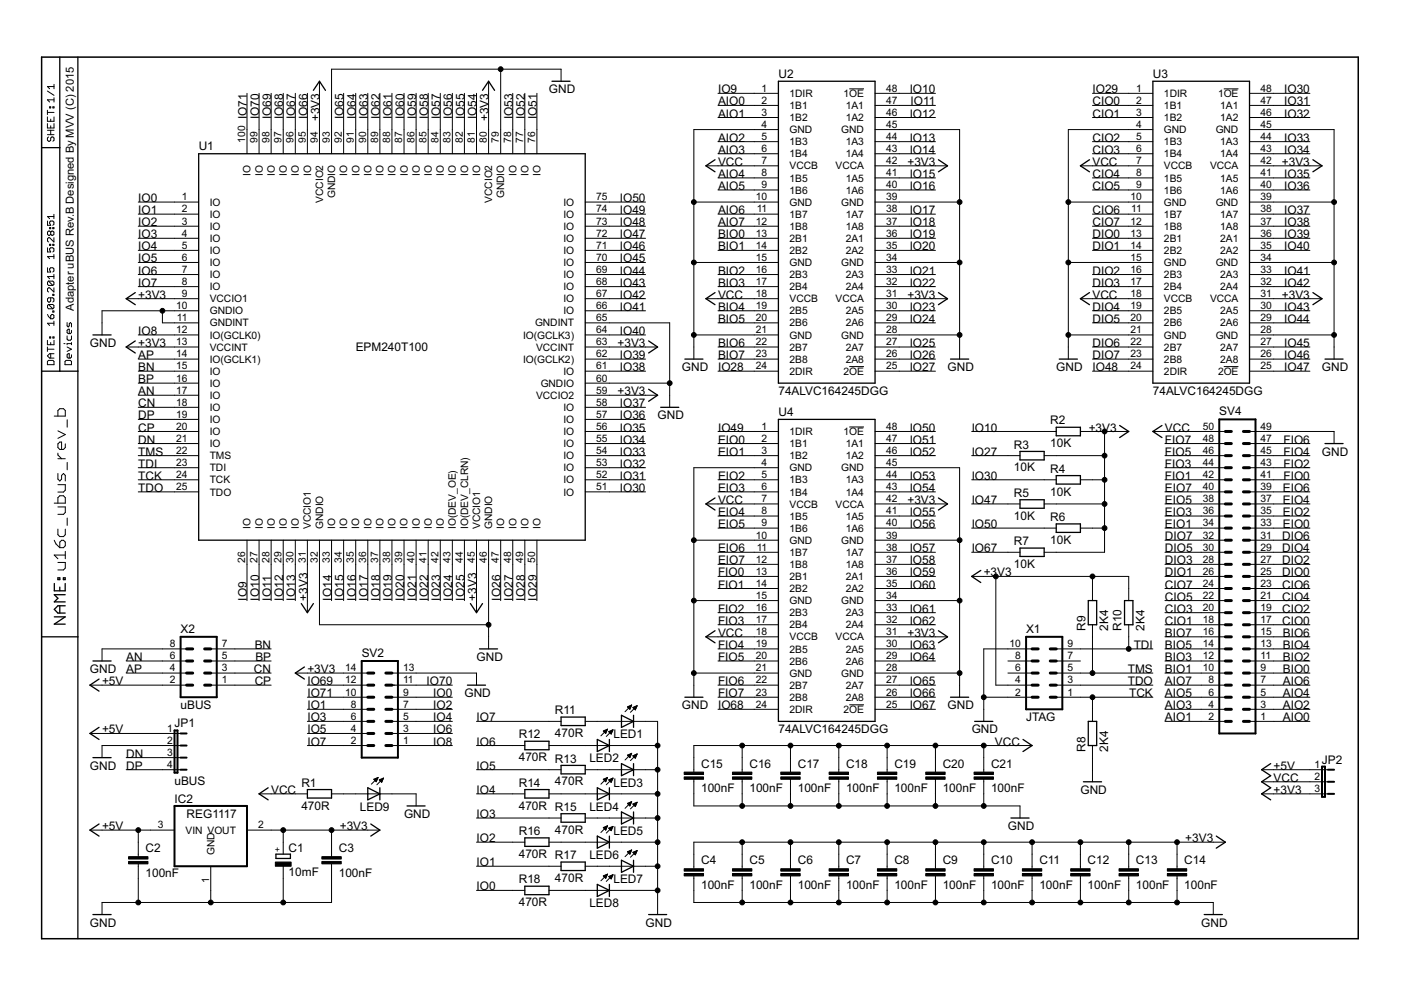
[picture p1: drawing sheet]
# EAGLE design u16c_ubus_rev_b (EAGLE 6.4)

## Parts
C1  10mF  CPOL-EUCT6032  [CT6032]
C2  100nF  C-EUC0805  [C0805]
C3  100nF  C-EUC0805  [C0805]
C4  100nF  C-EUC0805  [C0805]
C5  100nF  C-EUC0805  [C0805]
C6  100nF  C-EUC0805  [C0805]
C7  100nF  C-EUC0805  [C0805]
C8  100nF  C-EUC0805  [C0805]
C9  100nF  C-EUC0805  [C0805]
C10  100nF  C-EUC0805  [C0805]
C11  100nF  C-EUC0805  [C0805]
C12  100nF  C-EUC0805  [C0805]
C13  100nF  C-EUC0805  [C0805]
C14  100nF  C-EUC0805  [C0805]
C15  100nF  C-EUC0805  [C0805]
C16  100nF  C-EUC0805  [C0805]
C17  100nF  C-EUC0805  [C0805]
C18  100nF  C-EUC0805  [C0805]
C19  100nF  C-EUC0805  [C0805]
C20  100nF  C-EUC0805  [C0805]
C21  100nF  C-EUC0805  [C0805]
IC2  REG1117  [SOT223]
JP1  uBUS  JP4E  [JP4]
JP2  JP2E  [JP2]
LED1  LEDCHIPLED_0805  [CHIPLED_0805]
LED2  LEDCHIPLED_0805  [CHIPLED_0805]
LED3  LEDCHIPLED_0805  [CHIPLED_0805]
LED4  LEDCHIPLED_0805  [CHIPLED_0805]
LED5  LEDCHIPLED_0805  [CHIPLED_0805]
LED6  LEDCHIPLED_0805  [CHIPLED_0805]
LED7  LEDCHIPLED_0805  [CHIPLED_0805]
LED8  LEDCHIPLED_0805  [CHIPLED_0805]
LED9  LEDCHIPLED_0805  [CHIPLED_0805]
R1  470R  R-EU_R0805  [R0805]
R2  10K  R-EU_R0805  [R0805]
R3  10K  R-EU_R0805  [R0805]
R4  10K  R-EU_R0805  [R0805]
R5  10K  R-EU_R0805  [R0805]
R6  10K  R-EU_R0805  [R0805]
R7  10K  R-EU_R0805  [R0805]
R8  2K4  R-EU_R0805  [R0805]
R9  2K4  R-EU_R0805  [R0805]
R10  2K4  R-EU_R0805  [R0805]
R11  470R  R-EU_R0805  [R0805]
R12  470R  R-EU_R0805  [R0805]
R13  470R  R-EU_R0805  [R0805]
R14  470R  R-EU_R0805  [R0805]
R15  470R  R-EU_R0805  [R0805]
R16  470R  R-EU_R0805  [R0805]
R17  470R  R-EU_R0805  [R0805]
R18  470R  R-EU_R0805  [R0805]
SV2  ML14  [ML14]
SV4  ML50  [ML50]
U1  EPM240T100  [TQFP100]
U2  74ALVC164245DGG  [TSSOP48DGG]
U3  74ALVC164245DGG  [TSSOP48DGG]
U4  74ALVC164245DGG  [TSSOP48DGG]
X1  JTAG  ML10  [ML10]
X2  uBUS  MA04-2  [MA04-2]

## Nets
+3V3: C1.+ C3.1 C4.1 C5.1 C6.1 C7.1 C8.1 C9.1 C10.1 C11.1 C12.1 C13.1 C14.1 IC2.2(VOUT) JP2.3 R2.2 R3.2 R4.2 R5.2 R6.2 R7.2 R9.2 R10.2 SV2.14 U1.9(VCCIO1) U1.13(VCCINT) U1.31(VCCIO1) U1.45(VCCIO1) U1.59(VCCIO2) U1.63(VCCINT) U1.80(VCCIO2) U1.94(VCCIO2) U2.31(VCCA) U2.42(VCCA) U3.31(VCCA) U3.42(VCCA) U4.31(VCCA) U4.42(VCCA) X1.4
+5V: C2.1 IC2.3(VIN) JP1.1 JP2.1 X2.2
AIO0: SV4.1 U2.2(1B1)
AIO1: SV4.2 U2.3(1B2)
AIO2: SV4.3 U2.5(1B3)
AIO3: SV4.4 U2.6(1B4)
AIO4: SV4.5 U2.8(1B5)
AIO5: SV4.6 U2.9(1B6)
AIO6: SV4.7 U2.11(1B7)
AIO7: SV4.8 U2.12(1B8)
AN: U1.17(IO) X2.6
AP: U1.14(IO(GCLK1)) X2.4
BIO0: SV4.9 U2.13(2B1)
BIO1: SV4.10 U2.14(2B2)
BIO2: SV4.11 U2.16(2B3)
BIO3: SV4.12 U2.17(2B4)
BIO4: SV4.13 U2.19(2B5)
BIO5: SV4.14 U2.20(2B6)
BIO6: SV4.15 U2.22(2B7)
BIO7: SV4.16 U2.23(2B8)
BN: U1.15(IO) X2.7
BP: U1.16(IO) X2.5
CIO0: SV4.17 U3.2(1B1)
CIO1: SV4.18 U3.3(1B2)
CIO2: SV4.19 U3.5(1B3)
CIO3: SV4.20 U3.6(1B4)
CIO4: SV4.21 U3.8(1B5)
CIO5: SV4.22 U3.9(1B6)
CIO6: SV4.23 U3.11(1B7)
CIO7: SV4.24 U3.12(1B8)
CN: U1.18(IO) X2.3
CP: U1.20(IO) X2.1
DIO0: SV4.25 U3.13(2B1)
DIO1: SV4.26 U3.14(2B2)
DIO2: SV4.27 U3.16(2B3)
DIO3: SV4.28 U3.17(2B4)
DIO4: SV4.29 U3.19(2B5)
DIO5: SV4.30 U3.20(2B6)
DIO6: SV4.31 U3.22(2B7)
DIO7: SV4.32 U3.23(2B8)
DN: JP1.3 U1.21(IO)
DP: JP1.4 U1.19(IO)
EIO0: SV4.33 U4.2(1B1)
EIO1: SV4.34 U4.3(1B2)
EIO2: SV4.35 U4.5(1B3)
EIO3: SV4.36 U4.6(1B4)
EIO4: SV4.37 U4.8(1B5)
EIO5: SV4.38 U4.9(1B6)
EIO6: SV4.39 U4.11(1B7)
EIO7: SV4.40 U4.12(1B8)
FIO0: SV4.41 U4.13(2B1)
FIO1: SV4.42 U4.14(2B2)
FIO2: SV4.43 U4.16(2B3)
FIO3: SV4.44 U4.17(2B4)
FIO4: SV4.45 U4.19(2B5)
FIO5: SV4.46 U4.20(2B6)
FIO6: SV4.47 U4.22(2B7)
FIO7: SV4.48 U4.23(2B8)
GND: C1.- C2.2 C3.2 C4.2 C5.2 C6.2 C7.2 C8.2 C9.2 C10.2 C11.2 C12.2 C13.2 C14.2 C15.2 C16.2 C17.2 C18.2 C19.2 C20.2 C21.2 IC2.1(GND) JP1.2 LED1.C LED2.C LED3.C LED4.C LED5.C LED6.C LED7.C LED8.C LED9.C R8.1 SV2.13 SV4.49 U1.10(GNDIO) U1.11(GNDINT) U1.32(GNDIO) U1.46(GNDIO) U1.60(GNDIO) U1.65(GNDINT) U1.79(GNDIO) U1.93(GNDIO) U2.4(GND) U2.10(GND) U2.15(GND) U2.21(GND) U2.28(GND) U2.34(GND) U2.39(GND) U2.45(GND) U3.4(GND) U3.10(GND) U3.15(GND) U3.21(GND) U3.28(GND) U3.34(GND) U3.39(GND) U3.45(GND) U4.4(GND) U4.10(GND) U4.15(GND) U4.21(GND) U4.28(GND) U4.34(GND) U4.39(GND) U4.45(GND) X1.2 X1.10 X2.8
IO0: R18.1 SV2.9 U1.1(IO)
IO1: R17.1 SV2.8 U1.2(IO)
IO2: R16.1 SV2.7 U1.3(IO)
IO3: R15.1 SV2.6 U1.4(IO)
IO4: R14.1 SV2.5 U1.5(IO)
IO5: R13.1 SV2.4 U1.6(IO)
IO6: R12.1 SV2.3 U1.7(IO)
IO7: R11.1 SV2.2 U1.8(IO)
IO8: SV2.1 U1.12(IO(GCLK0))
IO9: U1.26(IO) U2.1(1DIR)
IO10: R2.1 U1.27(IO) U2.48(1!OE)
IO11: U1.28(IO) U2.47(1A1)
IO12: U1.29(IO) U2.46(1A2)
IO13: U1.30(IO) U2.44(1A3)
IO14: U1.33(IO) U2.43(1A4)
IO15: U1.34(IO) U2.41(1A5)
IO16: U1.35(IO) U2.40(1A6)
IO17: U1.36(IO) U2.38(1A7)
IO18: U1.37(IO) U2.37(1A8)
IO19: U1.38(IO) U2.36(2A1)
IO20: U1.39(IO) U2.35(2A2)
IO21: U1.40(IO) U2.33(2A3)
IO22: U1.41(IO) U2.32(2A4)
IO23: U1.42(IO) U2.30(2A5)
IO24: U1.43(IO(DEV_OE)) U2.29(2A6)
IO25: U1.44(IO(DEV_CLRN)) U2.27(2A7)
IO26: U1.47(IO) U2.26(2A8)
IO27: R3.1 U1.48(IO) U2.25(2!OE)
IO28: U1.49(IO) U2.24(2DIR)
IO29: U1.50(IO) U3.1(1DIR)
IO30: R4.1 U1.51(IO) U3.48(1!OE)
IO31: U1.52(IO) U3.47(1A1)
IO32: U1.53(IO) U3.46(1A2)
IO33: U1.54(IO) U3.44(1A3)
IO34: U1.55(IO) U3.43(1A4)
IO35: U1.56(IO) U3.41(1A5)
IO36: U1.57(IO) U3.40(1A6)
IO37: U1.58(IO) U3.38(1A7)
IO38: U1.61(IO) U3.37(1A8)
IO39: U1.62(IO(GCLK2)) U3.36(2A1)
IO40: U1.64(IO(GCLK3)) U3.35(2A2)
IO41: U1.66(IO) U3.33(2A3)
IO42: U1.67(IO) U3.32(2A4)
IO43: U1.68(IO) U3.30(2A5)
IO44: U1.69(IO) U3.29(2A6)
IO45: U1.70(IO) U3.27(2A7)
IO46: U1.71(IO) U3.26(2A8)
IO47: R5.1 U1.72(IO) U3.25(2!OE)
IO48: U1.73(IO) U3.24(2DIR)
IO49: U1.74(IO) U4.1(1DIR)
IO50: R6.1 U1.75(IO) U4.48(1!OE)
IO51: U1.76(IO) U4.47(1A1)
IO52: U1.77(IO) U4.46(1A2)
IO53: U1.78(IO) U4.44(1A3)
IO54: U1.81(IO) U4.43(1A4)
IO55: U1.82(IO) U4.41(1A5)
IO56: U1.83(IO) U4.40(1A6)
IO57: U1.84(IO) U4.38(1A7)
IO58: U1.85(IO) U4.37(1A8)
IO59: U1.86(IO) U4.36(2A1)
IO60: U1.87(IO) U4.35(2A2)
IO61: U1.88(IO) U4.33(2A3)
IO62: U1.89(IO) U4.32(2A4)
IO63: U1.90(IO) U4.30(2A5)
IO64: U1.91(IO) U4.29(2A6)
IO65: U1.92(IO) U4.27(2A7)
IO66: U1.95(IO) U4.26(2A8)
IO67: R7.1 U1.96(IO) U4.25(2!OE)
IO68: U1.97(IO) U4.24(2DIR)
IO69: SV2.12 U1.98(IO)
IO70: SV2.11 U1.99(IO)
IO71: SV2.10 U1.100(IO)
N$1: LED1.A R11.2
N$2: LED2.A R12.2
N$3: LED3.A R13.2
N$4: LED4.A R14.2
N$5: LED5.A R15.2
N$6: LED6.A R16.2
N$7: LED7.A R17.2
N$8: LED8.A R18.2
N$12: LED9.A R1.2
TCK: R8.2 U1.24(TCK) X1.1
TDI: R10.1 U1.23(TDI) X1.9
TDO: U1.25(TDO) X1.3
TMS: R9.1 U1.22(TMS) X1.5
VCC: C15.1 C16.1 C17.1 C18.1 C19.1 C20.1 C21.1 JP2.2 R1.1 SV4.50 U2.7(VCCB) U2.18(VCCB) U3.7(VCCB) U3.18(VCCB) U4.7(VCCB) U4.18(VCCB)
Unconnected: X1.6 X1.7 X1.8

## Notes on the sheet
- Adapter uBUS Rev.B Designed By MVV (C) 2015
